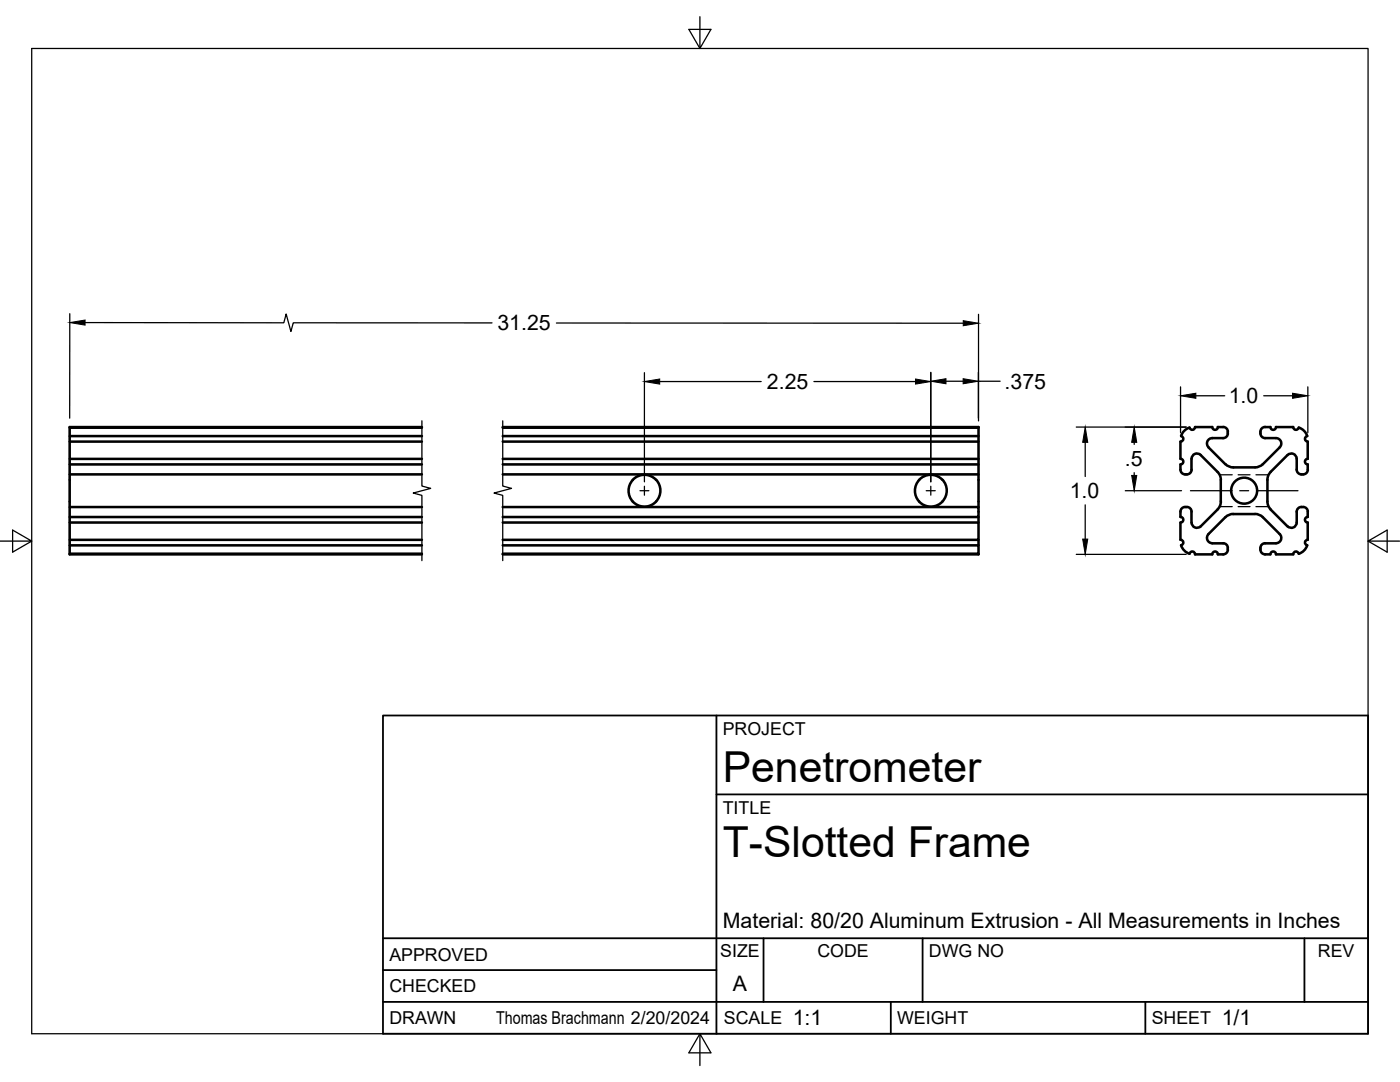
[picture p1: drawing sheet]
<svg xmlns="http://www.w3.org/2000/svg" width="279mm" height="216mm" viewBox="0 0 279 216" stroke-linecap="round" stroke-linejoin="round" font-family="sans-serif">
<!-- layer: Visible -->
<g fill="none" stroke="#000" stroke-width=".51">
<path d="M13.9 92.7h70.3M13.9 94.7h70.3M13.9 91.6h70.3M13.9 88.1h70.3M13.9 87h70.3M13.9 85.3h70.3M84.2 85.2h-70.3v25.4h70.3M100.3 85.2h95v16M100.3 92.7h95M100.3 94.7h95M100.3 91.6h95M100.3 88.1h95"/>
<path d="M100.3 87h95M100.3 85.3h95M131 95.7a3.2 3.2 0 0 1-.9 5l-.9 .3-.8 .1-1.5-.5a3.2 3.2 0 0 1-.4-5.1l1.1-.6 1.2-.2 1.4 .4 .7 .7M183.4 95.8l.8-.7 1-.3h1.1l1.2 .4a3.2 3.2 0 0 1 .4 5l-1.1 .7-1.3 .2-1.1-.3-1-.7M183.5 95.8a3.2 3.2 0 0 0-.1 4.3M235.6 93.7a.94 .94 0 0 0 .9 1M237.8 93.7v-2.1a1.06 1.06 0 0 1 .7-1 1.06 1.06 0 0 1 1.1 .2l3.4 3.4 .5 .9 .1 5.3-.2 .7-.4 .5M237.8 93.7a1.01 1.01 0 0 1-1.3 1M243 85.2h1.1M243.1 85.2a.56 .56 0 0 1-.6 .6 .56 .56 0 0 1-.6-.6h-3.4a.55 .55 0 0 1-.5 .6 .55 .55 0 0 1-.6-.5 2.53 2.53 0 0 0-1.7 1.7 .56 .56 0 0 1 .5 .6 .56 .56 0 0 1-.6 .5v3.5a.55 .55 0 0 1 .6 .5 .55 .55 0 0 1-.6 .6v1M244.1 87.4h-2.2a1.07 1.07 0 0 0-.9 .7 1.07 1.07 0 0 0 .2 1.1l3.3 3.4M244.1 85.2a.94 .94 0 0 1 .9 .9"/>
<path d="M245 86.1a.99 .99 0 0 1-.9 1.3M251.5 86.1a1.03 1.03 0 0 0 1 1.3M252.5 85.2h1a.55 .55 0 0 0 .6 .6 .55 .55 0 0 0 .5-.6h3.5a.56 .56 0 0 0 .5 .6 .56 .56 0 0 0 .6-.5 2.55 2.55 0 0 1 1.7 1.7 .56 .56 0 0 0-.5 .6 .56 .56 0 0 0 .6 .5v3.4a.56 .56 0 0 0-.6 .6 .56 .56 0 0 0 .6 .6v1M252.5 87.4h2.1a1.07 1.07 0 0 1 1 .7 1.07 1.07 0 0 1-.2 1.1l-3.4 3.4-.9 .6h-5.3l-.7-.2-.5-.4M252.5 85.2a.94 .94 0 0 0-1 .9M253.6 94.2l-.4 .5-.3 1 .1 4.7 .2 .7 .4 .5M258.8 93.7a.94 .94 0 0 0 .9 1M258.8 93.7v-2.1a1.07 1.07 0 0 0-.7-1 1.07 1.07 0 0 0-1.1 .2l-3.4 3.4M261 93.7a1.01 1.01 0 0 1-1.3 1M13.9 103.2h70.3M13.9 101.2h70.3M13.9 107.7h70.3"/>
<path d="M13.9 104.3h70.3M13.9 110.5h70.3M13.9 108.8h70.3M100.3 101.2h95v2h-95M100.3 104.3h95v3.4h-95M100.3 108.8h95v1.7h-95M195.3 103.2v1.1M195.3 107.7v1.1M195.3 110.5v.1h-95M235.6 102.1v1.1M235.6 103.1a.56 .56 0 0 1 .6 .6 .56 .56 0 0 1-.6 .6v3.4a.56 .56 0 0 1 .6 .5 .56 .56 0 0 1-.5 .6 2.59 2.59 0 0 0 1.7 1.7M236.5 101.2h.4"/>
<path d="M236.5 101.2a.94 .94 0 0 0-.9 .9M236.9 101.2a.94 .94 0 0 1 .9 .9M237.4 110.5a.55 .55 0 0 1 .6-.5 .55 .55 0 0 1 .5 .6h3.4a.56 .56 0 0 1 .6-.6 .56 .56 0 0 1 .6 .6M243 101.7l-3.4 3.3a1.07 1.07 0 0 1-1.1 .2 1.07 1.07 0 0 1-.7-.9v-2.2M243 110.6h1.1M244.1 108.4a.94 .94 0 0 1 .9 .9M244.5 103.2l-3.3 3.4a1.07 1.07 0 0 0-.2 1.1 1.07 1.07 0 0 0 .9 .7h2.2M245 109.3a.99 .99 0 0 1-.9 1.3M246.1 102.6h4.3M246.1 102.6l-.7 .1-.8 .5M250.5 102.6l.6 .1 .7 .3 3.6 3.6a1.06 1.06 0 0 1 .2 1.1 1.06 1.06 0 0 1-1 .7h-2.1M251.5 109.3a1.03 1.03 0 0 0 1 1.3"/>
<path d="M252.5 108.4a.94 .94 0 0 0-1 .9M253.6 101.7l3.4 3.3a1.07 1.07 0 0 0 1.1 .2 1.07 1.07 0 0 0 .7-.9v-2.2M259.2 110.5a.56 .56 0 0 0-.6-.5 .56 .56 0 0 0-.5 .6h-3.4a.56 .56 0 0 0-.6-.6 .56 .56 0 0 0-.6 .6h-1M259.7 101.2h.4M259.7 101.2a.94 .94 0 0 0-.9 .9M260.1 101.2a.94 .94 0 0 1 .9 .9M261 102.1v1.1M261 103.1a.56 .56 0 0 0-.6 .6 .56 .56 0 0 0 .6 .6v3.4a.56 .56 0 0 0-.6 .5 .56 .56 0 0 0 .5 .6 2.59 2.59 0 0 1-1.7 1.7"/>
<circle cx="248.3" cy="97.9" r="2.59"/>
</g>
<!-- layer: Hidden -->
<path d="M243.4 94.7h2.5M247.1 94.7h2.4M250.7 94.7h2.5M243.4 101.1h2.5M247.1 101.1h2.4M250.7 101.1h2.5" fill="none" stroke="#000" stroke-width=".25"/>
<!-- layer: Border -->
<path d="M6.3 9.7h266.7v196.6h-266.7zM139.7 3.3v6.4l2.2-3.8h-4.4l2.2 3.8M0 108h6.3l-3.8-2.2v4.4l3.8-2.2M273 108l3.8 2.2v-4.4l-3.8 2.2h6.4M139.7 206.3l-2.2 3.8h4.4l-2.2-3.8v6.3" fill="none" stroke="#000" stroke-width=".25"/>
<!-- layer: Titleblock -->
<path d="M76.4 142.8h196.6v63.5h-196.6zM143 158.5h130M143 142.8v63.5M76.4 199.9h196.6M76.4 193.6h66.6M76.4 187.2h196.6M152.4 187.2v12.7M177.8 199.9v6.4M184.1 187.2v12.7M228.6 199.9v6.4M260.3 187.2v12.7" fill="none" stroke="#000" stroke-width=".36"/>
<!-- layer: Break Lines -->
<path d="M84.2 84v13l1.8 .5-3.5 .9 1.7 .4v13.1M100.3 84v13l1.8 .5-3.5 .9 1.7 .4v13.1" fill="none" stroke="#000" stroke-width=".25"/>
<!-- layer: FD_Dimensions -->
<g fill="none" stroke="#000" stroke-width=".25">
<path d="M13.9 62.6v20.8M17 64.4h39.6l.5-1.7 1 3.4 .4-1.7h39.7M111 64.5h81.2M128.6 74.4v21.7M131.7 76.1h20.2M162.4 76.1h20.3M185.8 74.3v21.8M188.8 76.1h3.4M195.3 76.1h4.3M195.3 62.7v21.3M235.6 77.2v9.1M238.7 79h5.7"/>
<path d="M252.2 79h5.8M261 77.2v9.1M214.8 85.2h21.9M216.6 88.3v6.8M224.6 97.9h11.2M226.4 88.3v.4M226.4 94.3v.6M214.8 110.6h21.9M216.6 100.7v6.9"/>
</g>
<path d="M13.9 64.4l3.1-.5v1zM128.6 76.1l3.1-.5v1zM182.7 75.6l3.1 .5-3.1 .5zM185.8 76.1l3-.5v1zM192.2 75.6l3.1 .5-3.1 .5zM192.2 64l3.1 .5-3.1 .5zM235.6 79l3.1-.5v1zM258 78.5l3 .5-3 .5zM216.6 85.2l.5 3.1h-1zM226.4 85.2l.5 3.1h-1.1zM225.8 94.9h1.1l-.5 3zM216.1 107.6h1l-.5 3z" fill="#000" stroke="#000" stroke-width=".2"/>
<!-- layer: Smart Centers -->
<path d="M127.7 97.9h1.8M128.6 97v1.8M184.8 97.9h1.8M185.8 97v1.8M237.6 97.9h8M247.4 97.9h1.8M251 97.9h8" fill="none" stroke="#000" stroke-width=".25"/>
<g font-size="8.5">
<text x="144.3" y="156">Penetrometer</text>
<text x="144.3" y="171">T-Slotted Frame</text>
</g>
<g font-size="4.3">
<text x="99.3" y="65.9">31.25</text>
<text x="153.1" y="77.6">2.25</text>
<text x="200.5" y="77.6">.375</text>
<text x="245.2" y="80.5">1.0</text>
<text x="224.5" y="93">.5</text>
<text x="213.5" y="99.4">1.0</text>
<text x="144.3" y="185.2">Material: 80/20 Aluminum Extrusion - All Measurements in Inches</text>
<text x="146.3" y="197.7">A</text>
<text x="158.2" y="204.6">1:1</text>
<text x="243.8" y="204.6">1/1</text>
</g>
<g font-size="3.5">
<text x="144.3" y="146.6">PROJECT</text>
<text x="144.3" y="162.3">TITLE</text>
<text x="77.7" y="191.7">APPROVED</text>
<text x="143.7" y="191">SIZE</text>
<text x="163.1" y="191">CODE</text>
<text x="185.4" y="191">DWG NO</text>
<text x="263" y="191">REV</text>
<text x="77.7" y="198">CHECKED</text>
<text x="77.7" y="204.4">DRAWN</text>
<text x="99" y="204.4">Thomas Brachmann 2/20/2024</text>
<text x="144.5" y="204.4">SCALE</text>
<text x="179" y="204.4">WEIGHT</text>
<text x="229.8" y="204.4">SHEET</text>
</g>
</svg>
